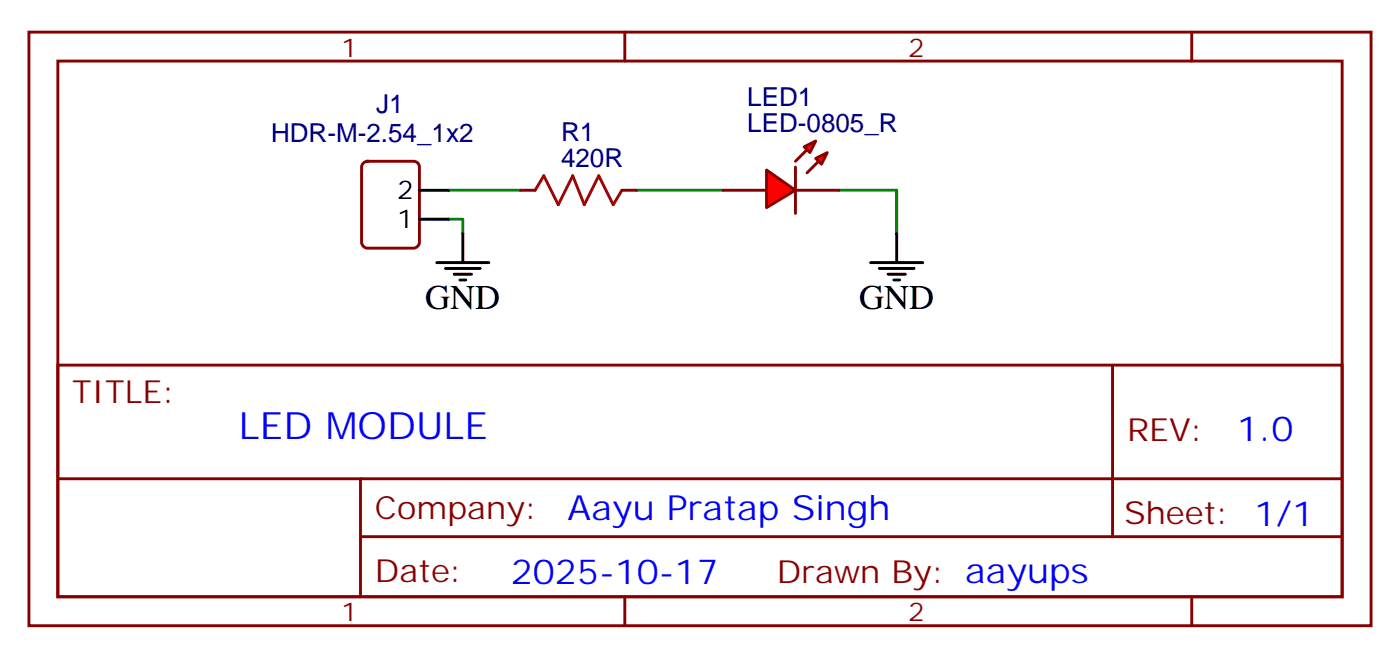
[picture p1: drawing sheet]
<svg xmlns="http://www.w3.org/2000/svg" width="171mm" height="80mm" viewBox="0 0 171 80" stroke-linecap="round" stroke-linejoin="round" font-family="sans-serif">
<path d="M54.7 26.7h1.7v1.8M54.7 23.2h8.8M77.6 23.2h10.6M102.3 23.2h7.1v5.3" fill="none" stroke="#008700" stroke-width=".35"/>
<path d="M51.2 26.7h3.5M51.2 23.2h3.5M53.3 32h6.3M54.3 32.7h4.3M55.4 33.4h2.1M56.1 34.1h.7M56.4 28.5v3.5M106.2 32h6.3M107.2 32.7h4.3M108.3 33.4h2.1M109 34.1h.7M109.4 28.5v3.5" fill="none" stroke="#000" stroke-width=".35"/>
<g fill="none" stroke="#870000" stroke-width=".35">
<path d="M3.5 3.9h163.7v72.3h-163.7zM7.1 7.4h156.6v65.3h-156.6zM44.3 19.9l.5-.3h5.6a.71 .71 0 0 1 .8 .8v9.1a.76 .76 0 0 1-.8 .7h-5.6a.76 .76 0 0 1-.7-.7v-9.1zM76.2 3.9v3.5M145.3 3.9v3.5M63.5 23.2h1.8M75.8 23.2h1.8M7.1 44.5h156.6v28.2h-156.6zM7.1 58.3h156.5M44 58.3v14.1M135.7 44.5v20.9M44 65.4h119.6"/>
<path d="M76.2 72.7v3.5M145.3 72.7v3.5"/>
</g>
<path d="M65.3 23.2l1-1.8 1.8 3.5 1.7-3.5 1.5 3.5 1.7-3.5 1.8 3.5 1-1.7" fill="none" stroke="#a10000" stroke-width=".35"/>
<g fill="#f00" stroke="#870000" stroke-width=".35">
<path d="M93.5 20.7l3.5 2.5-3.5 2.1z"/>
<path d="M97 20.4v5.6z"/>
</g>
<g fill="#870000" stroke="#870000" stroke-width=".35">
<path d="M97 19.6l1.4-1.4z"/>
<path d="M98.4 21.1l1.4-1.5z"/>
</g>
<g fill="#f00" stroke="#870000" stroke-width=".35">
<path d="M98.1 17.9l1.4-.7-.7 1.4z"/>
<path d="M99.5 19.3l1.4-.7-.7 1.4z"/>
</g>
<path d="M88.2 23.2h5.3M97 23.2h5.3" fill="none" stroke="#870000" stroke-width=".35"/>
<text font-size="4.6" fill="#00f" x="29.1" y="53.5">LED MODULE</text>
<g font-size="4.2">
<text x="51.9" y="37.6">GND</text>
<text x="104.8" y="37.6">GND</text>
</g>
<g font-size="4.2" fill="#00f">
<text x="150.9" y="53.7">1.0</text>
<text x="69.2" y="63.3">Aayu Pratap Singh</text>
<text x="62.3" y="71.1">2025-10-17</text>
</g>
<g font-size="3.9" fill="#800">
<text x="8.8" y="49.1">TITLE:</text>
<text x="137.4" y="53.7">REV:</text>
<text x="45.7" y="63.3">Company:</text>
<text x="137.1" y="63.9">Sheet: 1/1</text>
<text x="45.7" y="70.9">Date:</text>
<text x="94.8" y="71">Drawn By: aayups</text>
</g>
<g font-size="3.2" fill="#800">
<text x="41.6" y="6.9">1</text>
<text x="110.8" y="6.9">2</text>
<text x="41.6" y="75.7">1</text>
<text x="110.8" y="75.7">2</text>
</g>
<g font-size="3.2" fill="#000080">
<text x="33.1" y="17.3">HDR-M-2.54_1x2</text>
<text x="45.9" y="13.7">J1</text>
<text x="68.4" y="17.1">R1</text>
<text x="91.1" y="16.1">LED-0805_R</text>
<text x="91.1" y="12.9">LED1</text>
<text x="68.4" y="20.4">420R</text>
</g>
<g font-size="3.2">
<text x="48.4" y="27.8">1</text>
<text x="48.4" y="24.2">2</text>
</g>
</svg>
